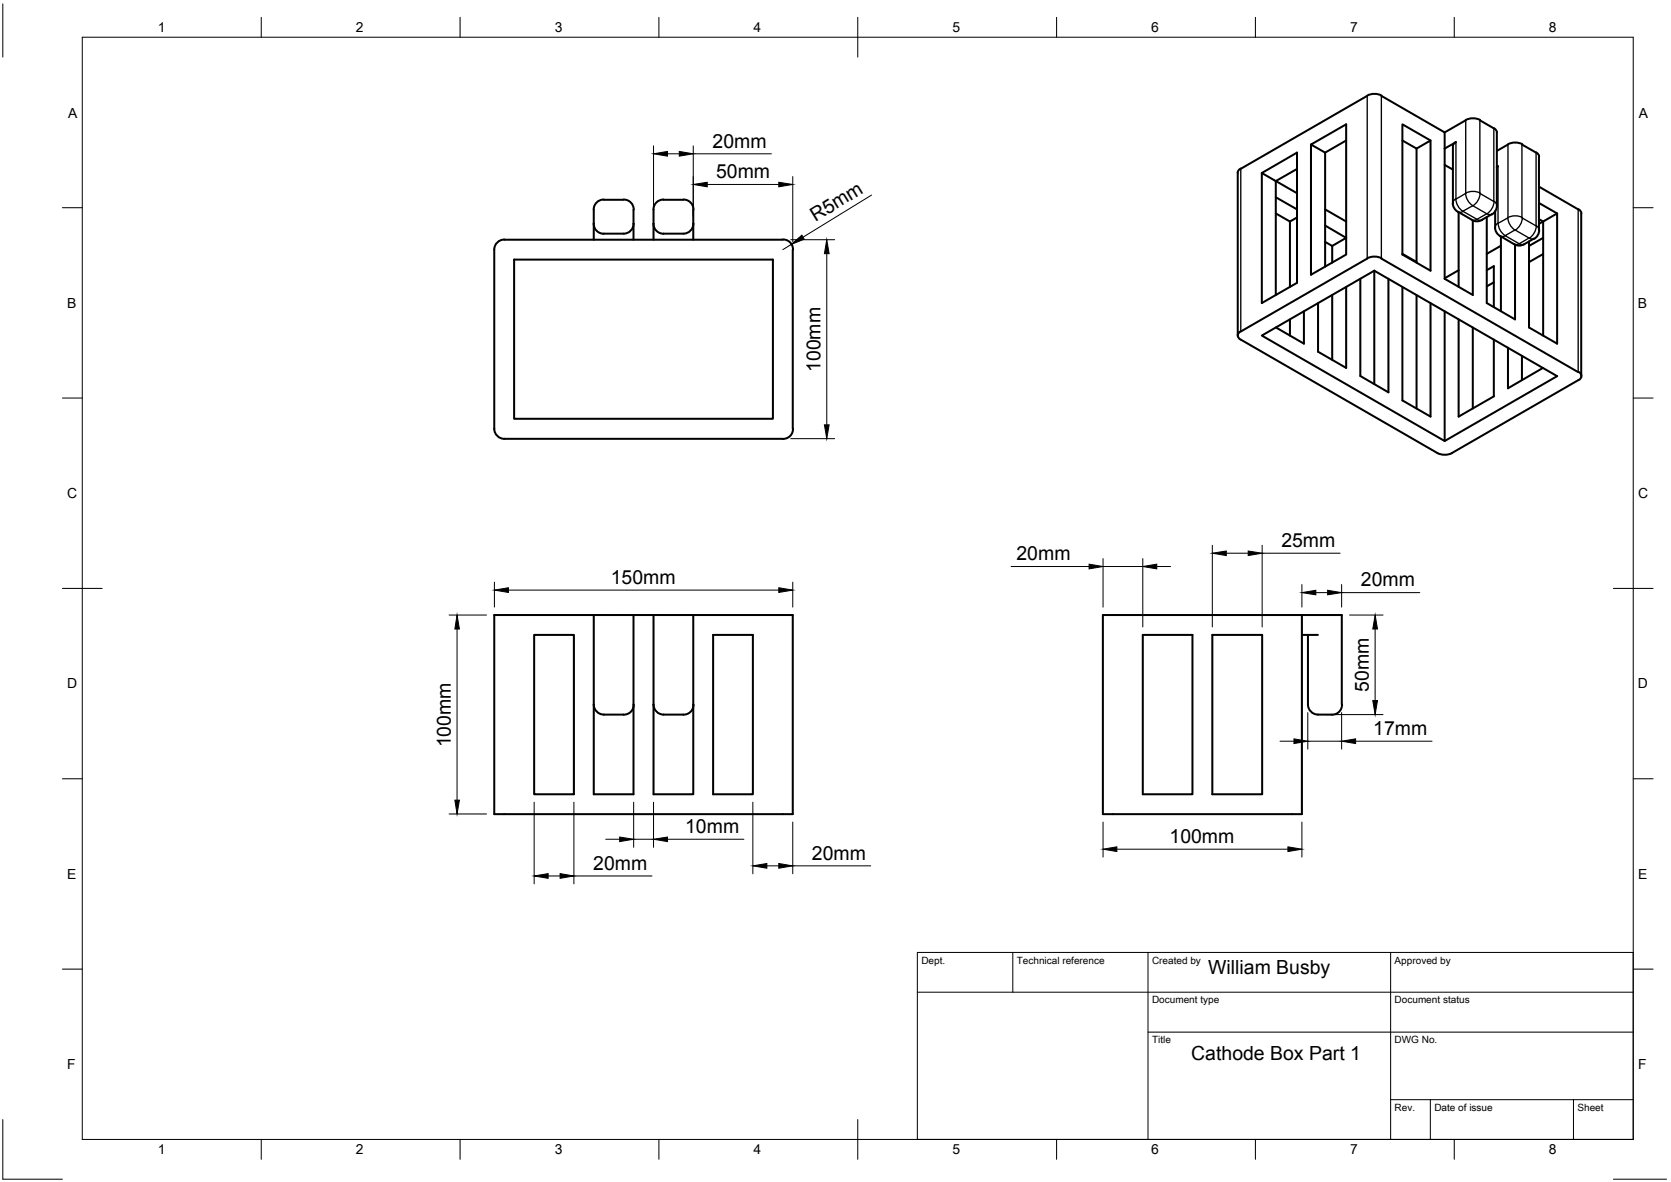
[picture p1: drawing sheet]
<svg xmlns="http://www.w3.org/2000/svg" width="420mm" height="297mm" viewBox="0 0 420 297" stroke-linecap="round" stroke-linejoin="round" font-family="sans-serif">
<!-- layer: MD_Visible -->
<g fill="none" stroke="#000" stroke-width=".51">
<path d="M329.6 36.3v32.7l8.9-5v-32.8l-8.9 5.1 3.6 2.1v28.6M338.5 35.3l-5.3 3.1M343.8 24.1l-31.8 18.3M343.8 24a3.9 3.9 0 0 1 3.6 0M347.3 24.1l15.9 9.2v4M352.6 35.3l3.6 2M356.2 37.3v28.7M359.7 35.3l-7.1-4.1v32.8l7.1 4v-32.7l-3.5 2M363.2 37.3v32.8l7.1 4v-18.7M365.3 36.7v14.4M366 35.7l-.5 .5-.2 .5M366.1 35.7l-2.9 1.6"/>
<path d="M368.5 30.2l-5.3 3.1M368.6 30.2a3.9 3.9 0 0 1 3.6 0M372.1 30.2l3.5 2.1M375.7 32.2l.5 .5 .2 .5v18.4M379.2 36.3l-2.8 1.6M379.2 36.3a3.9 3.9 0 0 1 3.6 0M382.7 36.3l3.5 2.1M386.3 38.3l.5 .5 .2 .5v18.5M149.3 56.2a2.52 2.52 0 0 0 2.5 2.5h5M151.8 50.2h5M151.8 50.1a2.52 2.52 0 0 0-2.5 2.6v7.5M156.8 50.1a2.52 2.52 0 0 1 2.5 2.6"/>
<path d="M159.3 52.7v7.5M159.3 56.2a2.54 2.54 0 0 1-2.5 2.5M164.3 56.2a2.52 2.52 0 0 0 2.5 2.5h5M166.8 50.2h5M166.8 50.1a2.52 2.52 0 0 0-2.5 2.6v7.5M171.8 50.1a2.52 2.52 0 0 1 2.6 2.6M174.3 52.7v7.5M174.4 56.2a2.54 2.54 0 0 1-2.5 2.5M312 42.4l-.6 .4-.2 .6v40.9M317.3 43.5l3.5 2v28.6M317.3 43.5l8.8-5.1v32.7l-8.8 5.1zM320.8 53.6l3.5 2.1"/>
<path d="M320.8 49.6l5.3 3M320.8 45.5l5.3 3.1M324.3 55.7v16.4M326.1 42.5l-5.3 3M326.1 54.7l-1.8 1M333.2 52.6l5.3 3.1M333.2 56.7l5.3 3.1-3.5 2M363.2 41.4l2.1 1.2M365.3 51.1a2.59 2.59 0 0 0 1.3 2.1l3.5 2M366.8 53.3v18.8M372.7 55.3a2.51 2.51 0 0 1-2.6 0M373.8 54.6v21.6l7.1 4.1v-18.8"/>
<path d="M375.1 53.8l-2.5 1.4M375.9 57.2a2.5 2.5 0 0 0 1.3 2.1l3.6 2.1a2.47 2.47 0 0 0 2.5 0M375.9 53v4.2M376.4 51.6l-.3 1.3-.9 1M376.7 41.8l-.3 .2M377.4 59.4v18.8M385.7 59.9l-2.5 1.5M387 46.9l9.8 5.7M387 51l4.5 2.6M387 55.1l1 .6M387 57.8l-.3 1.3-.9 .9M388 55.7l-1 .6"/>
<path d="M388 59.8l-3.5 2M396.9 52.6l.5 .5 .2 .5v40.9M124.3 62.7v45.1M129.3 65.2h65v40h-65zM196.8 60.2h-70a2.54 2.54 0 0 0-2.5 2.5M196.9 60.2a2.5 2.5 0 0 1 2.5 2.5M199.3 62.7v45.1M327.9 78.2v8.2l-7.1-4.1M333.2 60.8l1.8 1M335 61.8v4.2M335 74.2v16.2M338.5 72.1v20.4l-7.1-4.1v-12.2"/>
<path d="M342 70.1v24.4l7.1 4.1v-28.5M343.8 65l-31.8 18.3M343.8 64.9a3.9 3.9 0 0 1 3.6 0M345.6 68v28.5M347.3 65l49.5 28.5M352.6 63.8l3.6 2M352.6 72.1v28.5l7.1 4.1v-28.5M356.2 74.2v28.5M363.2 78.2v32.6M366.8 67.9l-3.6 2M373.8 67.9l1.8-1v10.3M375.6 71l-1.8 1"/>
<path d="M377.4 61.8l-3.6 2M384.5 60.7v21.6l7 4.1v-32.8l-3.5 2.1v28.6M388 63.8l-3.5 2.1M311.9 83.3a1.1 1.1 0 0 0-.7 1 1.1 1.1 0 0 0 .7 1M312 85.3l49.5 28.6a4.1 4.1 0 0 0 3.6 0M317.3 84.3l28.3-16.3 45.9 26.5-28.3 16.3zM324.3 80.3v4M366.8 80.3v24.4l8.8-5.1v-14.3M370.3 82.3v20.4M379.2 87.4v10.2l8.8-5.1M382.7 89.4v6.1M396.8 95.5l-31.8 18.4"/>
<path d="M396.9 93.5a1.1 1.1 0 0 1 .8 1 1.1 1.1 0 0 1-.8 1M124.3 107.7a2.55 2.55 0 0 0 2.5 2.6h70M199.4 107.8a2.5 2.5 0 0 1-2.5 2.5M134.3 159.6h10v40h-10zM149.3 154.6h-25v50h75v-50h-25M149.3 154.6h10M149.3 154.6v45h10v-45M159.3 154.6h5M164.3 154.6h10M164.3 154.6v45h10v-45M179.3 159.6h10v40h-10zM277.3 154.6h50v50h-50z"/>
<path d="M287.3 159.6h12.5v40h-12.5zM304.8 159.6h12.6v40h-12.6zM327.3 154.6h10.1v22.5M327.3 159.6h4.1M328.9 159.6v17.5M149.3 177a2.55 2.55 0 0 0 2.5 2.6h5M159.3 177.1a2.5 2.5 0 0 1-2.5 2.5M164.3 177a2.55 2.55 0 0 0 2.6 2.6M166.8 179.6h5M174.4 177.1a2.5 2.5 0 0 1-2.6 2.5M328.9 177a2.55 2.55 0 0 0 2.5 2.6h3.5M337.4 177.1a2.5 2.5 0 0 1-2.5 2.5"/>
</g>
<!-- layer: MD_Visible Narrow -->
<g fill="none" stroke="#000" stroke-width=".34">
<path d="M343.8 24.1v40.9M347.3 24.1v40.9M368.5 30.2v18.4l-2.4 1.4v-14.3M372.1 30.2v18.4l3.5 2v-18.3M379.2 36.3v18.4l-2.5 1.4v-14.3M382.7 36.3v18.4l3.5 2.1v-18.4M312 42.4v40.9M366.1 50l-.6 .4-.2 .6M366.1 50a3.9 3.9 0 0 0 1.8 3.1 1.21 1.21 0 0 1-1.3 .1M368.5 48.5a3.9 3.9 0 0 0 1.8 3.2M368.6 48.5a3.9 3.9 0 0 1 3.6 0M370.3 51.7l3.5 2"/>
<path d="M370.3 51.7l-2.5 1.4 3.6 2M371.4 55.1l-.7 .3-.6-.1M371.4 55.1l.7 .3 .6-.1M372.1 48.6a3.9 3.9 0 0 1-1.8 3.1M373.8 53.7l-2.4 1.4M373.9 53.7l.6 .2 .6-.1M376.4 51.6l-.2-.5-.5-.5a3.8 3.8 0 0 1-1.8 3.1M376.7 56.1l-.6 .4-.2 .6M376.7 56.1a3.9 3.9 0 0 0 1.8 3.1 1.21 1.21 0 0 1-1.3 .1M378.4 59.2l2.5-1.4 3.6 2-2.5 1.5zM379.1 54.7a3.9 3.9 0 0 0 1.8 3.1M379.2 54.7a3.9 3.9 0 0 1 3.6 0 3.9 3.9 0 0 1-1.8 3.1"/>
<path d="M386.3 56.7l.5 .5 .2 .5M386.3 56.8a3.8 3.8 0 0 1-1.8 3l.7 .3 .5-.1M396.8 52.6v40.9M382 61.2l-.7 .3-.5-.1M382.1 61.2l.6 .3 .6-.1"/>
</g>
<!-- layer: BORDER -->
<g fill="none" stroke="#000" stroke-width=".25">
<path d="M.7 1v13.4M20.7 9.4h390v276.9h-390zM65.7 4.4v5M115.7 4.4v5M165.7 4.4v5M215.7 4.4v10M265.7 4.4v5M315.7 4.4v5M365.7 4.4v5M15.7 52.2h5M410.7 52.2h5M15.7 100h5"/>
<path d="M410.7 100h5M15.7 147.9h10M405.7 147.9h10M15.7 195.7h5M410.7 195.7h5M15.7 243.5h5M410.7 243.5h5M.7 281.3v15h15M65.7 286.3v5M115.7 286.3v5M165.7 286.3v5M215.7 281.3v10"/>
<path d="M265.7 286.3v5M315.7 286.3v5M365.7 286.3v5M405.7 296.3h13.3"/>
</g>
<!-- layer: TITLEBLOCK -->
<path d="M230.7 239.4h180v46.9h-180zM254.7 239.4v9.9M288.7 239.4v46.9M349.7 239.4v46.9M230.7 249.3h180M288.7 259.4h122M349.7 276.4h61M359.6 276.4v9.9M395.6 276.4v9.9" fill="none" stroke="#000" stroke-width=".25"/>
<!-- layer: 0 -->
<g fill="none" stroke="#000" stroke-width=".25">
<path d="M164.3 36.7v17.6M167.8 38.7h3M174.3 36.7v17.6M174.3 38.7h19.7M177.8 46.4h18M199.3 44.4v16.3M219.1 49l-17.2 10.6M198.8 60.2h11.1M199 61.4l-2.2 1.3M207.9 63.8v43M198.8 110.2h11.1M304.8 137v20.6"/>
<path d="M308.3 139h5.5M317.4 137v20.6M317.4 139h19.6M112.9 154.6h9.4M114.9 158.1v43M124.3 146.3v6.3M127.8 148.3h68M199.3 146.3v6.3M254.2 142.4h19.6M277.4 140.4v12.2M277.4 142.4h9.9M287.3 140.4v17.2"/>
<path d="M290.9 142.4h3.4M327.3 146.9v5.7M330.9 148.9h2.9M337.3 146.9v5.7M337.3 148.9h19.7M339.3 154.6h8.5M345.8 158.1v18M328.8 179.1v9.2M333.4 179.6h14.4M337.3 179.1v9.2M321.8 186.3h3.6M328.8 186.3h8.5"/>
<path d="M340.9 186.3h19.2M112.9 204.6h9.4M134.3 201.6v20.5M144.3 201.6v20.5M152.3 210.9h3.5M159.3 201.6v11.3M159.3 210.9h5M164.3 201.6v11.3M167.8 210.9h19.3M189.3 201.6v18M192.8 217.6h3M199.3 206.6v13"/>
<path d="M199.3 217.6h19.6M277.4 206.6v8.8M280.8 213.4h43M327.3 206.6v8.8M137.8 220.1h3M144.3 220.1h19.6"/>
</g>
<g fill="#000" stroke="#000" stroke-width=".25">
<path d="M164.3 38.7l3.5-.6v1.1zM170.8 38.1l3.5 .6-3.5 .5zM174.3 46.4l3.5-.6v1.1zM195.8 45.8l3.5 .6-3.5 .5zM199 61.4l2.6-2.3 .6 1zM207.9 60.2l.6 3.6h-1.2zM207.3 106.8h1.2l-.6 3.4zM304.8 139l3.5-.5v1.1zM313.8 138.5l3.6 .5-3.6 .6zM114.9 154.6l.6 3.5h-1.1zM124.3 148.3l3.5-.6v1.2zM195.8 147.7l3.5 .6-3.5 .6z"/>
<path d="M273.8 141.8l3.6 .6-3.6 .6zM287.3 142.4l3.6-.6v1.2zM327.3 148.9l3.6-.6v1.2zM333.8 148.3l3.5 .6-3.5 .6zM345.8 154.6l.6 3.5h-1.2zM345.2 176.1h1.2l-.6 3.5zM325.4 185.7l3.4 .6-3.4 .6zM337.3 186.3l3.6-.6v1.2zM114.4 201.1h1.1l-.6 3.5zM134.3 220.1l3.5-.6v1.2zM140.8 219.5l3.5 .6-3.5 .6zM155.8 210.4l3.5 .5-3.5 .6z"/>
<path d="M164.3 210.9l3.5-.5v1.1zM189.3 217.6l3.5-.6v1.2zM195.8 217l3.5 .6-3.5 .6zM277.4 213.4l3.4-.6v1.2zM323.8 212.8l3.5 .6-3.5 .6z"/>
</g>
<g font-size="4.9">
<text x="179.2" y="37.1">20mm</text>
<text x="180.1" y="44.8">50mm</text>
<text x="205" y="55.9" transform="rotate(-32 205 55.9)">R5mm</text>
<text x="206.3" y="93.5" transform="rotate(-90 206.3 93.5)">100mm</text>
<text x="322.2" y="137.5">25mm</text>
<text x="255.6" y="140.8">20mm</text>
<text x="153.6" y="146.7">150mm</text>
<text x="342.2" y="147.4">20mm</text>
<text x="344.2" y="173.8" transform="rotate(-90 344.2 173.8)">50mm</text>
<text x="345.3" y="184.7">17mm</text>
<text x="113.4" y="187.8" transform="rotate(-90 113.4 187.8)">100mm</text>
<text x="172.3" y="209.4">10mm</text>
<text x="294.1" y="211.8">100mm</text>
<text x="149.2" y="218.6">20mm</text>
<text x="204.2" y="216">20mm</text>
<text x="303.8" y="244.8">William Busby</text>
<text x="299.5" y="266.3">Cathode Box Part 1</text>
</g>
<g font-size="3.5">
<text x="39.7" y="8.1">1</text>
<text x="89.5" y="8.1">2</text>
<text x="139.5" y="8.1">3</text>
<text x="189.4" y="8.1">4</text>
<text x="239.5" y="8.1">5</text>
<text x="289.4" y="8.1">6</text>
<text x="339.5" y="8.1">7</text>
<text x="389.5" y="8.1">8</text>
<text x="17.1" y="29.5">A</text>
<text x="412.1" y="29.5">A</text>
<text x="16.9" y="77.3">B</text>
<text x="411.8" y="77.3">B</text>
<text x="16.9" y="125.2">C</text>
<text x="411.9" y="125.2">C</text>
<text x="16.9" y="173">D</text>
<text x="411.8" y="173">D</text>
<text x="16.9" y="220.9">E</text>
<text x="411.9" y="220.9">E</text>
<text x="16.9" y="268.7">F</text>
<text x="411.9" y="268.7">F</text>
<text x="39.7" y="290.1">1</text>
<text x="89.5" y="290.1">2</text>
<text x="139.5" y="290.1">3</text>
<text x="189.4" y="290.1">4</text>
<text x="239.5" y="290.1">5</text>
<text x="289.4" y="290.1">6</text>
<text x="339.5" y="290.1">7</text>
<text x="389.5" y="290.1">8</text>
</g>
<g font-size="2.5">
<text x="231.7" y="242.1">Dept.</text>
<text x="255.7" y="242.1">Technical reference</text>
<text x="289.7" y="242.1">Created by</text>
<text x="350.7" y="242.1">Approved by</text>
<text x="289.7" y="252.1">Document type</text>
<text x="350.7" y="252.1">Document status</text>
<text x="289.7" y="262.2">Title</text>
<text x="350.7" y="262.2">DWG No.</text>
<text x="350.7" y="279.1">Rev.</text>
<text x="360.7" y="279.1">Date of issue</text>
<text x="396.6" y="279.1">Sheet</text>
</g>
</svg>
